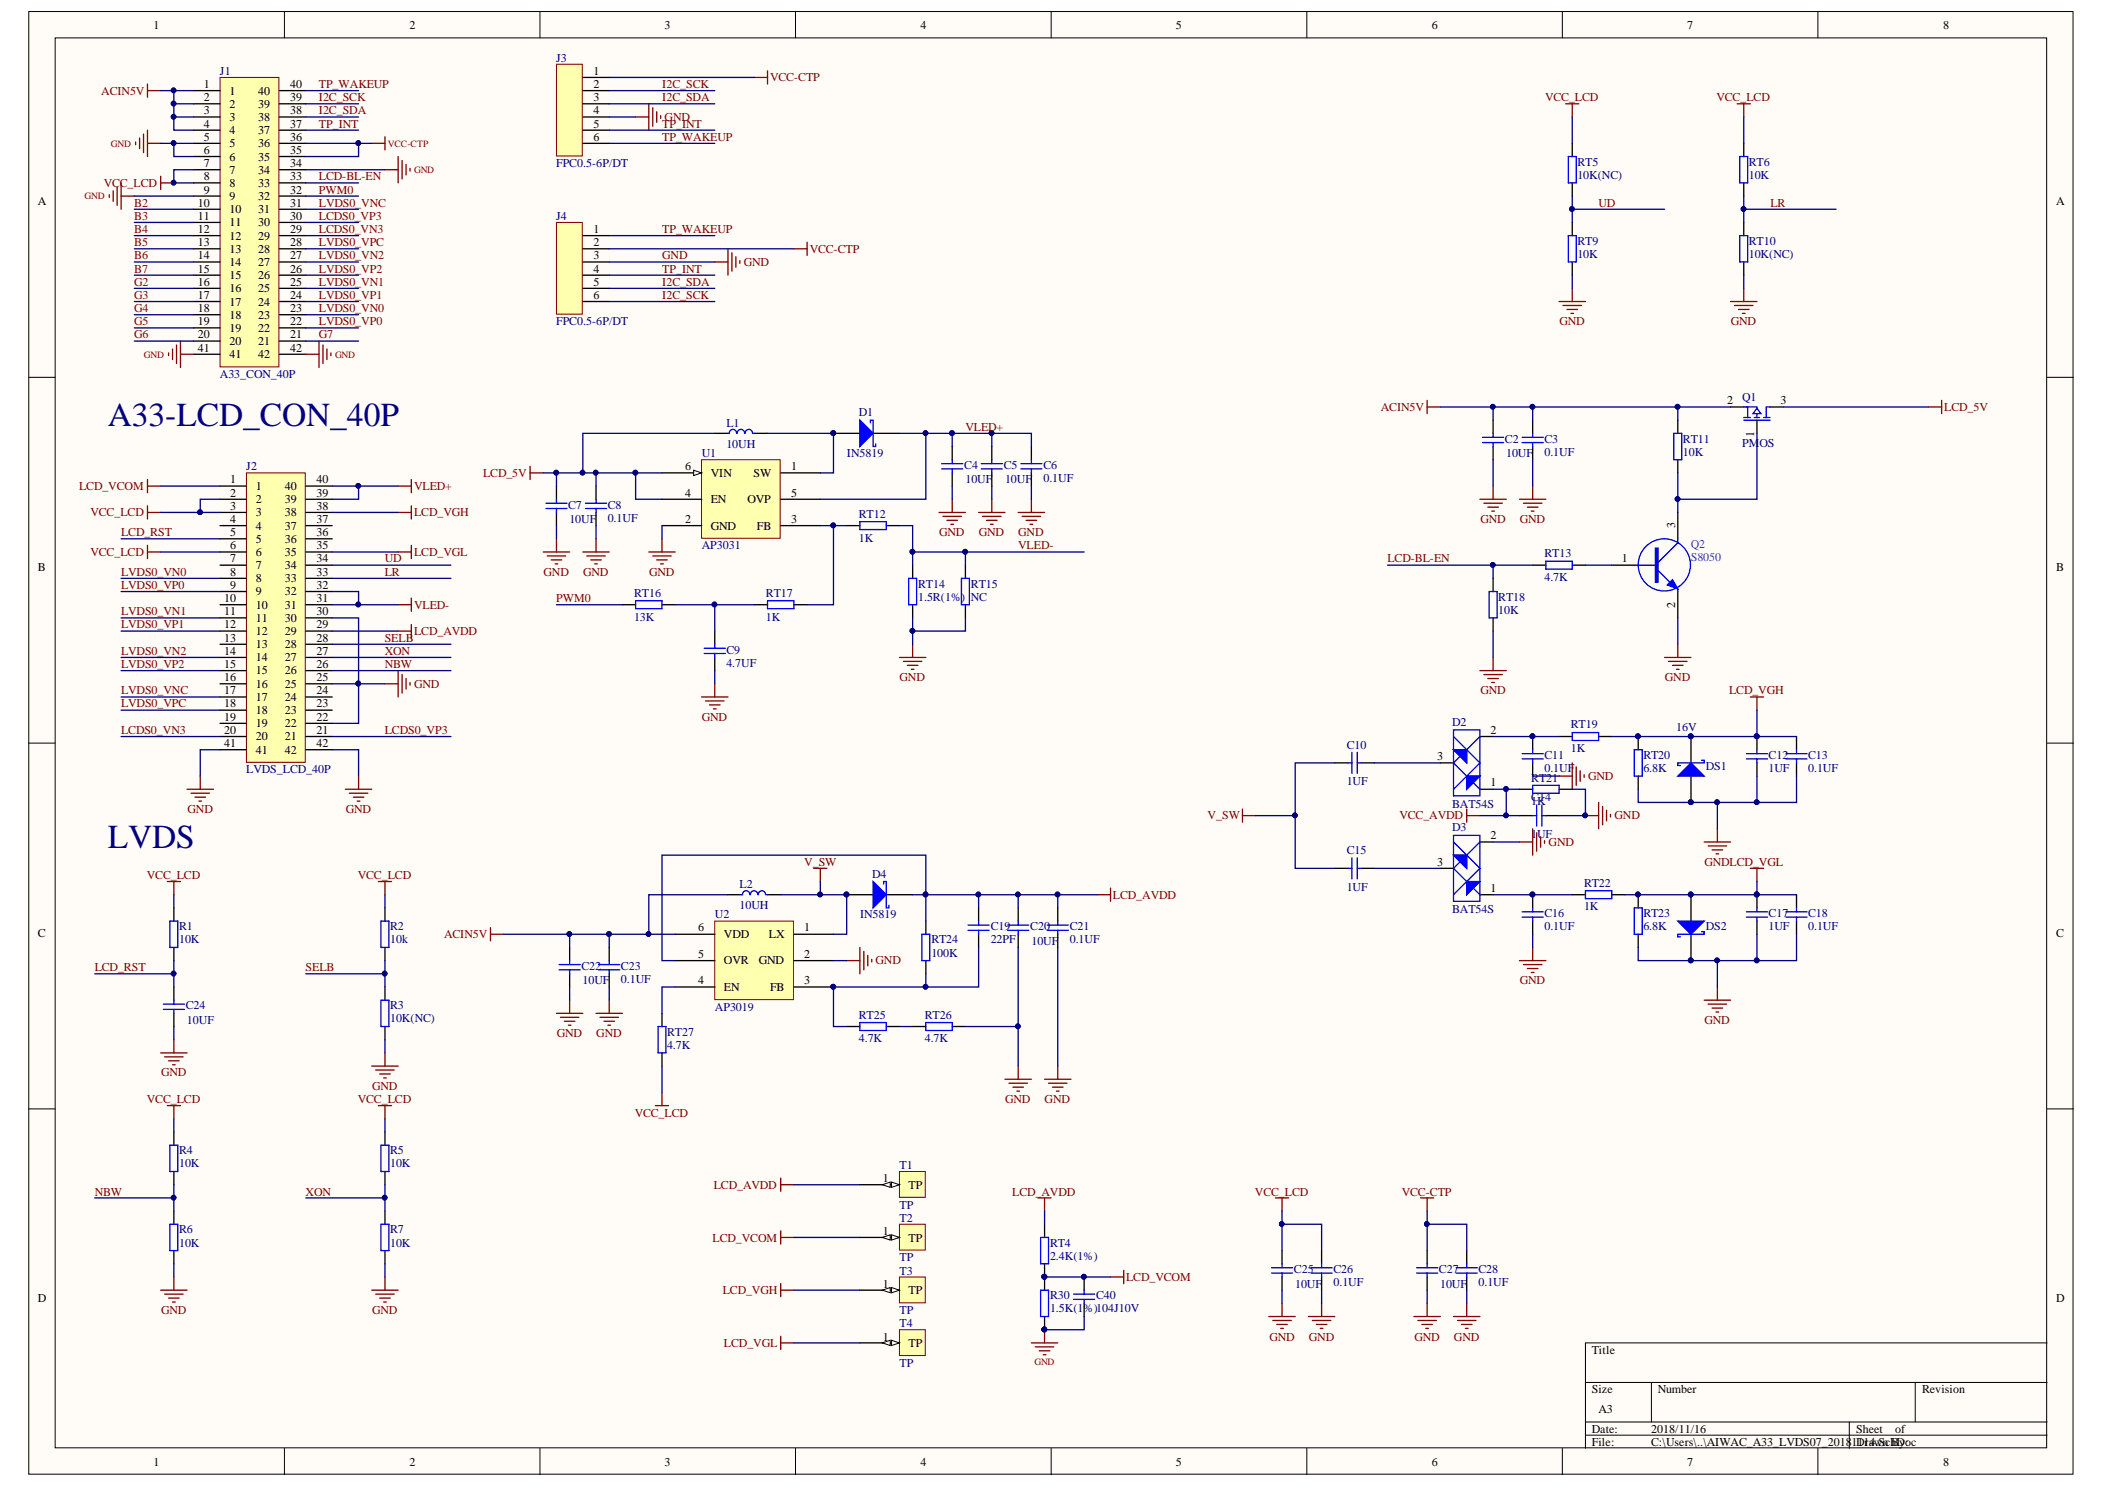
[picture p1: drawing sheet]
# Altium project AIWAC_A33_LVDS07_Project.PrjPcb
1 sheet, 78 parts. Net scope: global (net labels, ports and power ports of the same name join across sheets).
Board file: AIWAC_A33_LVDS07_20181114..PcbDoc

## Sheet AIWAC_A33_LVDS07_20181114.SchDoc
size A3

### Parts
C2  10UF  [C0805]
C3  0.1UF  [C0402]
C4  10UF  [C0805]
C5  10UF  [C0805]
C6  0.1UF  [C0402]
C7  10UF  [C0805]
C8  0.1UF  [C0402]
C9  4.7UF  [C0603]
C10  1UF  [C0603]
C11  0.1UF  [C0402]
C12  1UF  [C0603]
C13  0.1UF  [C0402]
C14  0.1UF NC  [C0603]
C15  1UF  [C0603]
C16  0.1UF  [C0402]
C17  1UF  [C0603]
C18  0.1UF  [C0402]
C19  22PF  [C0402]
C20  10UF  [C0805]
C21  0.1UF  [C0402]
C22  10UF  [C0805]
C23  0.1UF  [C0402]
C24  10UF  [C0805]
C25  10UF  [C0805]
C26  0.1UF  [C0402]
C27  10UF  [C0805]
C28  0.1UF  [C0402]
C40  104J10V  [C0402]
D1  IN5819  [SMB]
D2  BAT54S  [U-SOT-23-3]
D3  BAT54S  [U-SOT-23-3]
D4  IN5819  [SMB]
DS1  16V  [SMB]
DS2  7.5V  [SMB]  (value not drawn)
J1  A33_CON_40P  [LCD P40]
J2  LVDS_LCD_40P  [FPC-59240HU010R]
J3  FPC1-6P/DT  [FPC0.5-6P/DT]
J4  FPC0.5-6P/DT  [FPC0.5-6P/DT]
L1  10UH  [D1206]
L2  10UH  [D1206]
Q1  PMOS  [U-SOT-23-3]
Q2  S8050  [U-SOT-23-3]
R1  10K  [R0402]
R2  10k  [R0402]
R3  10K(NC)  [R0402]
R4  10K  [R0402]
R5  10K  [R0402]
R6  10K  [R0402]
R7  10K  [R0402]
R30  1.5K(1%)  [R0603]
RT4  2.4K(1%)  [0402]
RT5  10K(NC)  [0402]
RT6  10K  [0402]
RT9  10K  [0402]
RT10  10K(NC)  [0402]
RT11  10K  [0402]
RT12  1K  [0402]
RT13  4.7K  [0402]
RT14  1.5R(1%)  [0402]
RT15  NC  [0402]
RT16  13K  [0402]
RT17  1K  [0402]
RT18  10K  [0402]
RT19  1K  [0402]
RT20  6.8K  [0402]
RT21  20K  NC  [0402]
RT22  1K  [0402]
RT23  6.8K  [0402]
RT24  100K  [0402]
RT25  1K  [0402]
RT26  1K  [0402]
RT27  4.7K  [0402]
T1  TP  [PAD]
T2  TP  [PAD]
T3  TP  [PAD]
T4  TP  [PAD]
U1  AP3031  [U-SOT-23-6]
U2  AP3019  [U-SOT-23-6]

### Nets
ACIN5V: C2.1 C3.1 C22.1 C23.1 J1.1 J1.2 J1.3 J1.4 L2.1 Q1.2 RT11.1 U2.6(VDD)
GND: C2.2 C3.2 C4.2 C5.2 C6.2 C7.2 C8.2 C9.1 C11.2 C12.1 C13.2 C14.1 C16.2 C17.1 C18.2 C20.2 C21.2 C22.2 C23.2 C24.2 C25.2 C26.2 C27.2 C28.2 C40.2 D3.2 DS1.1(A) DS2.2(K) J1.5 J1.6 J1.9 J1.34 J1.41 J1.42 J2.22 J2.25 J2.30 J2.41 J2.42 J3.4 J4.3 Q2.2(E) R3.1 R6.1 R7.1 R30.1 RT9.2 RT10.2 RT14.2 RT15.2 RT18.2 RT20.1 RT21.1 RT23.1 RT26.1 U1.2(GND) U2.2(GND)
LCD_5V: C7.1 C8.1 L1.1 Q1.3 U1.4(EN) U1.6(VIN)
LCD_AVDD: C19.1 C20.1 C21.1 D4.2(K) J2.29 RT4.2 RT24.1 T1.1(TP) U2.5(OVR)
LCD_VCOM: C40.1 J2.1 R30.2 RT4.1 T2.1(TP)
LCD_VGH: C12.2 C13.1 DS1.2(K) J2.38 RT19.1 RT20.2 T3.1(TP)
LCD_VGL: C17.2 C18.1 DS2.1(A) J2.35 RT22.1 RT23.2 T4.1(TP)
V_SW: C10.2 C15.2 D4.1(A) L2.2 U2.1(LX)
VCC-CTP: C27.1 C28.1 J1.35 J1.36 J3.1 J4.2
VCC_AVDD: C14.2 D2.1 RT21.2
VCC_LCD: C25.1 C26.1 J1.7 J1.8 J2.2 J2.3 J2.6 R1.2 R2.2 R4.2 R5.2 RT5.1 RT6.1 RT27.2
VLED+: C4.1 C5.1 C6.1 D1.2(K) J2.39 J2.40 U1.5(OVP)
VLED-: J2.31 J2.32 RT12.1 RT14.1 RT15.1
B2: J1.10
B3: J1.11
B4: J1.12
B5: J1.13
B6: J1.14
B7: J1.15
G2: J1.16
G3: J1.17
G4: J1.18
G5: J1.19
G6: J1.20
G7: J1.21
I2C_SCK: J1.39 J3.2 J4.6
I2C_SDA: J1.38 J3.3 J4.5
LCD-BL-EN: J1.33 RT13.2 RT18.1
LCD_RST: C24.1 J2.5 R1.1
LCDS0_VN3: J1.29 J2.20
LCDS0_VP3: J1.30 J2.21
LR: J2.33 RT6.2 RT10.1
LVDS0_VN0: J1.23 J2.8
LVDS0_VN1: J1.25 J2.11
LVDS0_VN2: J1.27 J2.14
LVDS0_VNC: J1.31 J2.17
LVDS0_VP0: J1.22 J2.9
LVDS0_VP1: J1.24 J2.12
LVDS0_VP2: J1.26 J2.15
LVDS0_VPC: J1.28 J2.18
NBW: J2.26 R4.1 R6.2
PWM0: J1.32 RT16.2
SELB: J2.28 R2.1 R3.2
TP_INT: J1.37 J3.5 J4.4
TP_WAKEUP: J1.40 J3.6 J4.1
UD: J2.34 RT5.2 RT9.1
XON: J2.27 R5.1 R7.2
NetC9_2: C9.2 RT16.1 RT17.2
NetC10_1: C10.1 D2.3
NetC11_1: C11.1 D2.2 RT19.2
NetC15_1: C15.1 D3.3
NetC16_1: C16.1 D3.1 RT22.2
NetC19_2: C19.2 RT24.2 RT25.2 U2.3(FB)
NetD1_1: D1.1(A) L1.2 U1.1(SW)
NetQ1_1: Q1.1 Q2.3(C) RT11.2
NetQ2_1: Q2.1(B) RT13.1
NetRT12_2: RT12.2 RT17.1 U1.3(FB)
NetRT25_1: RT25.1 RT26.2
NetRT27_1: RT27.1 U2.4(EN)

Not connected (* = marked no-connect by the designer): J2 4 7 10 13 16 19 23 24 36 37

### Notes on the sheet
- A33-LCD_CON_40P
- LVDS
